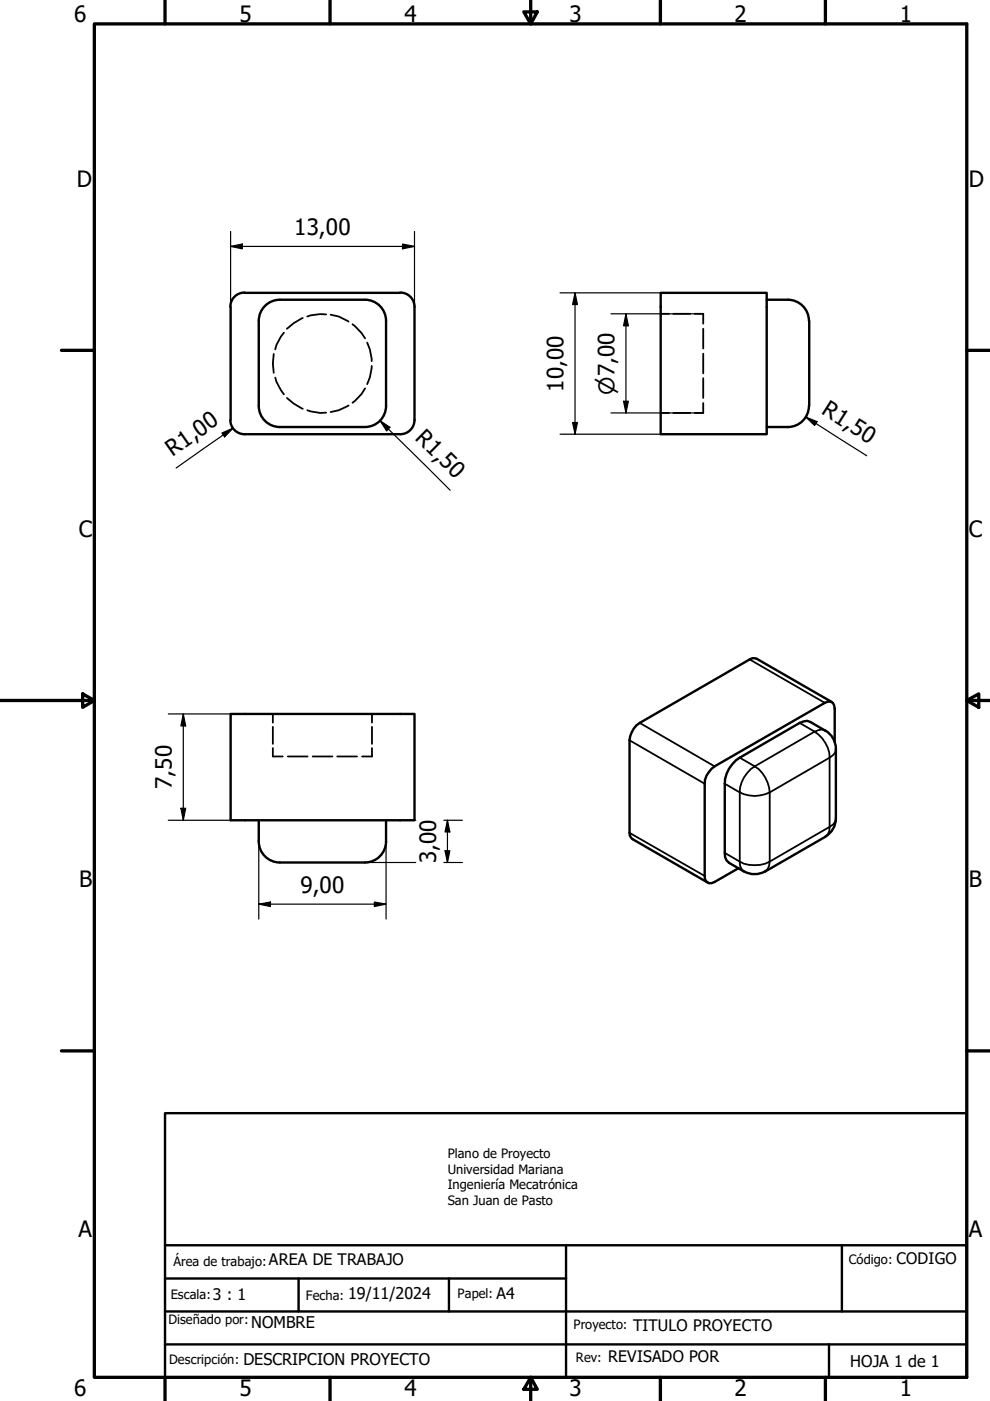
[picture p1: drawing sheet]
<svg xmlns="http://www.w3.org/2000/svg" width="210mm" height="297mm" viewBox="0 0 210 297" stroke-linecap="round" stroke-linejoin="round" font-family="sans-serif">
<!-- layer: Oculto (ISO) -->
<g fill="none" stroke="#000" stroke-width=".38">
<path d="M58 75l-.2 2.1 .2 1.9M60.2 70.5l-.6 .9-1 1.7-.2 1M64.2 67.4l-1.9 1.1-1.5 1.2M69.2 66.7l-1.3-.1-2 .3-.7 .2M70.1 66.7l1.7 .4 2.1 1.1M74.7 68.8l1.9 1.8 .8 1.1M77.9 72.6l.5 1.5 .4 2.5M78.8 77.6l-.4 2.4-.5 1.5M140.1 66.5h1.8M142.7 66.5h3.7M147.3 66.5h1.8v2.1M149.1 69.7v4.2"/>
<path d="M149.1 75v4.2M58.4 80.1l.2 .8 1.6 2.7M60.8 84.4l1.5 1.2 1.9 1.1M65.2 87l2.7 .6 1.3-.1M73.9 86l-2.1 1-1.7 .4M77.4 82.3l-.8 1.3-1.9 1.8M140.1 87.6h1.8M142.7 87.6h3.7M149.1 80.2v4.2M149.1 85.5v2.1h-1.8M57.8 158.6v1.8h2.1M57.8 151.4v1.8"/>
<path d="M57.8 154.1v3.6M78.9 158.6v1.8h-2.1M78.9 151.4v1.8M78.9 154.1v3.6M61 160.4h4.2M66.3 160.4h4.2M71.5 160.4h4.2"/>
</g>
<!-- layer: Visible (ISO) -->
<g fill="none" stroke="#000" stroke-width=".51">
<path d="M48.9 65.1v24M51.8 62a3 3 0 0 0-3 3M51.9 62.1h32.9M54.9 68.1v17.9M77.3 63.5h-18a4.5 4.5 0 0 0-4.4 4.5M77.4 63.5a4.5 4.5 0 0 1 4.5 4.5M81.9 68.1v17.9M84.9 62a3 3 0 0 1 3 3M87.9 65.1v24M140.1 62.1h22.5v30h-22.5zM162.6 63.5h4.5M167 63.5a4.5 4.5 0 0 1 4.5 4.5"/>
<path d="M171.6 68.1v17.9M48.8 89a3 3 0 0 0 3 3.1M54.9 86.1a4.5 4.5 0 0 0 4.4 4.4h18M81.9 86.1a4.5 4.5 0 0 1-4.5 4.4M87.9 89a3 3 0 0 1-3 3.1h-33M162.6 90.5h4.5M171.5 86.1a4.5 4.5 0 0 1-4.5 4.4M48.9 151.4h39v22.5h-39zM175 154.9a4.5 4.5 0 0 1 2.2 3.9M175 154.9l-3.2-1.8-.7-.3-.7 .2-.9 .3-12.7 7.3a6.7 6.7 0 0 0-3.1 5.6v15.5l.4 .7 .5 .5 3.1 1.9M176.3 148.8l-15.8-9.1-1-.1-23.9 13.7a4.7 4.7 0 0 0-2.1 3.7v20.2l.6 .7 16 9.2M177 157.3v-7.1l-.2-.7a1.21 1.21 0 0 0-1.9-.5l-23.4 13.5a5 5 0 0 0-2.1 3.7v19.5a1.3 1.3 0 0 0 .6 1.4 1.3 1.3 0 0 0 1.5-.1l5.1-2.9"/>
<path d="M177.2 158.8v14.7a4.5 4.5 0 0 1-2.2 3.9M54.9 178.4a4.5 4.5 0 0 0 4.4 4.5h18M54.9 173.9v4.5M81.9 178.4a4.5 4.5 0 0 1-4.5 4.5M81.9 173.9v4.5M175 177.4l-12.8 7.4M157.7 184.7a4.5 4.5 0 0 0 4.5 0"/>
</g>
<!-- layer: Visible fina (ISO) -->
<g fill="none" stroke="#000" stroke-width=".38">
<path d="M158.9 139.8l16 9.2M133.5 157l15.9 9.2M135.6 153.3l15.9 9.2M169.5 153.3l3.2 1.8-12.7 7.4-3.2-1.9M175 154.9l-.7-.2-1.6 .4a6.9 6.9 0 0 1 3.2 5.5M177.2 158.8l-.1 .7-.4 .6-.8 .5M133.5 176.6l15.9 9.1M153.7 166.2l3.1 1.8v14.7l-3.1-1.9M159.2 163.1l.8-.6a7.1 7.1 0 0 1 3.2 5.5 7 7 0 0 1-6.4 0 6.7 6.7 0 0 1 2.4-4.9zM175.9 160.6v14.7l-12.7 7.4v-14.7M175.9 160.6l-12.7 7.4M177.2 173.5l-.1 .7-.4 .6-.8 .5-.1 .9-.3 .7-.5 .5"/>
<path d="M157.7 184.8l-.5-.5-.3-.7-.1-.9a7 7 0 0 0 6.4 0l-.1 .9-.3 .7-.6 .5"/>
</g>
<path d="M35 236h170v56h-170zM35 271.1h85M35 278.1h170M35 264h170M63.3 271.1v7M95.2 271.1v7M120 264v28M178.5 264v14.1M35 285h170M175.8 285v7" fill="none" stroke="#000" stroke-width=".51"/>
<!-- layer: Borde (ISO) -->
<g fill="none" stroke="#000" stroke-width=".7">
<path d="M20 5.1h185v286.9h-185zM35 0v5.1M70 0v5.1M111.1 2.5h2.8l-1.4 2.6zM112.5 0v5.1M140 0v5.1M175 0v5.1M13 74.3h7M205 74.3h5M0 148.5h20M17.5 147.1l2.5 1.4-2.5 1.5zM205 148.5l2.5-1.4v2.9z"/>
<path d="M205 148.5h5M13 222.8h7M205 222.8h5M35 292v5M70 292v5M112.5 292l1.4 2.6h-2.8zM112.5 292v5M140 292v5M175 292v5"/>
</g>
<!-- layer: Cota (ISO) -->
<g fill="none" stroke="#000" stroke-width=".25">
<path d="M48.9 52.2l2.5-.5v1.1zM48.9 52.2h39M48.9 49.1v16M85.3 51.7l2.6 .5-2.6 .6zM87.9 49.1v16M118.7 62.1h21.4M121.9 62.1l.5 2.5h-1zM121.9 62.1v30M129.5 66.5h19.6M132.7 66.5l.5 2.6h-1zM132.7 66.5v21.1M47.1 91.8l2.3-1-1.8 1.8z"/>
<path d="M49.4 90.8l-12.1 8.4M80.6 89.2l2.1 1.4-.7 .8zM80.6 89.2l14.8 14.7M118.7 92.1h21.4M121.4 89.6h1l-.5 2.5zM129.5 87.6h19.6M132.2 85.1h1l-.5 2.5zM170.9 88.4l2.3 1-.5 .8zM170.9 88.4l12.9 8.2M35.7 151.4h13.2M38.9 151.4l.5 2.5h-1zM38.9 151.4v22.5"/>
<path d="M35.7 173.9h13.2M38.4 171.4h1l-.5 2.5zM54.9 178.4v16.5M81.9 178.4v16.5M84.8 173.9h3.3M94.1 173.9h3.9M94.9 173.9l.5 2.5h-1zM94.9 173.9v9M54.9 191.7l2.4-.5v1zM54.9 191.7h27M77.3 182.9h10.8M79.4 191.2l2.5 .5-2.5 .5z"/>
<path d="M94.1 182.9h3.9M94.4 180.4h1l-.5 2.5z"/>
</g>
<g fill="#000">
<path d="M48.9 52.2l2.5-.5v1.1zM85.3 51.7l2.6 .5-2.6 .6zM121.9 62.1l.5 2.5h-1zM132.7 66.5l.5 2.6h-1zM47.1 91.8l2.3-1-1.8 1.8zM80.6 89.2l2.1 1.4-.7 .8zM121.4 89.6h1l-.5 2.5zM132.2 85.1h1l-.5 2.5zM170.9 88.4l2.3 1-.5 .8zM38.9 151.4l.5 2.5h-1zM38.4 171.4h1l-.5 2.5zM94.9 173.9l.5 2.5h-1z"/>
<path d="M54.9 191.7l2.4-.5v1zM79.4 191.2l2.5 .5-2.5 .5zM94.4 180.4h1l-.5 2.5z"/>
</g>
<g font-size="4.8">
<text x="15.7" y="4.6">6</text>
<text x="50.8" y="4.6">5</text>
<text x="85.8" y="4.6">4</text>
<text x="120.8" y="4.6">3</text>
<text x="155.8" y="4.6">2</text>
<text x="190.8" y="4.6">1</text>
<text x="16.3" y="39.5">D</text>
<text x="205.4" y="39.5">D</text>
<text x="62.4" y="49.9">13,00</text>
<text x="119.5" y="83" transform="rotate(-90 119.5 83)">10,00</text>
<text x="174" y="87.6" transform="rotate(32 174 87.6)">R1,50</text>
<text x="87.8" y="93" transform="rotate(45 87.8 93)">R1,50</text>
<text x="36.6" y="96.8" transform="rotate(-35 36.6 96.8)">R1,00</text>
<text x="16.7" y="113.8">C</text>
<text x="205.4" y="113.8">C</text>
<text x="36.4" y="167.3" transform="rotate(-90 36.4 167.3)">7,50</text>
<text x="92.5" y="183.1" transform="rotate(-90 92.5 183.1)">3,00</text>
<text x="16.8" y="188">B</text>
<text x="63.7" y="189.3">9,00</text>
<text x="205.4" y="188">B</text>
<text x="16.6" y="262.3">A</text>
<text x="205.4" y="262.3">A</text>
<text x="15.7" y="296">6</text>
<text x="50.8" y="296">5</text>
<text x="85.8" y="296">4</text>
<text x="120.8" y="296">3</text>
<text x="155.8" y="296">2</text>
<text x="190.8" y="296">1</text>
</g>
<text font-size="4.6" x="130.3" y="83.7" transform="rotate(-90 130.3 83.7)">⌀7,00</text>
<g font-size="3.4">
<text x="57" y="268.2">AREA DE TRABAJO</text>
<text x="190.1" y="267.9">CODIGO</text>
<text x="45.1" y="275.6">3 : 1</text>
<text x="73.8" y="275.4">19/11/2024</text>
<text x="105.3" y="275.4">A4</text>
<text x="53.3" y="281.5">NOMBRE</text>
<text x="134.2" y="282.2">TITULO PROYECTO</text>
<text x="51.6" y="289.4">DESCRIPCION PROYECTO</text>
<text x="129" y="288.8">REVISADO POR</text>
<text x="180.3" y="289.8">HOJA 1 de 1</text>
</g>
<g font-size="2.7">
<text x="94.9" y="245.6">Plano de Proyecto</text>
<text x="94.9" y="248.9">Universidad Mariana</text>
<text x="94.9" y="252.1">Ingeniería Mecatrónica</text>
<text x="94.9" y="255.4">San Juan de Pasto</text>
<text x="36.8" y="268.3">Área de trabajo:</text>
<text x="180" y="268.1">Código:</text>
<text x="36.2" y="275.5">Escala:</text>
<text x="64.8" y="275.6">Fecha:</text>
<text x="97" y="275.3">Papel:</text>
<text x="35.8" y="280.7">Diseñado por:</text>
<text x="121.6" y="281.9">Proyecto:</text>
<text x="35.9" y="289.3">Descripción:</text>
<text x="122.1" y="288.8">Rev:</text>
</g>
</svg>
